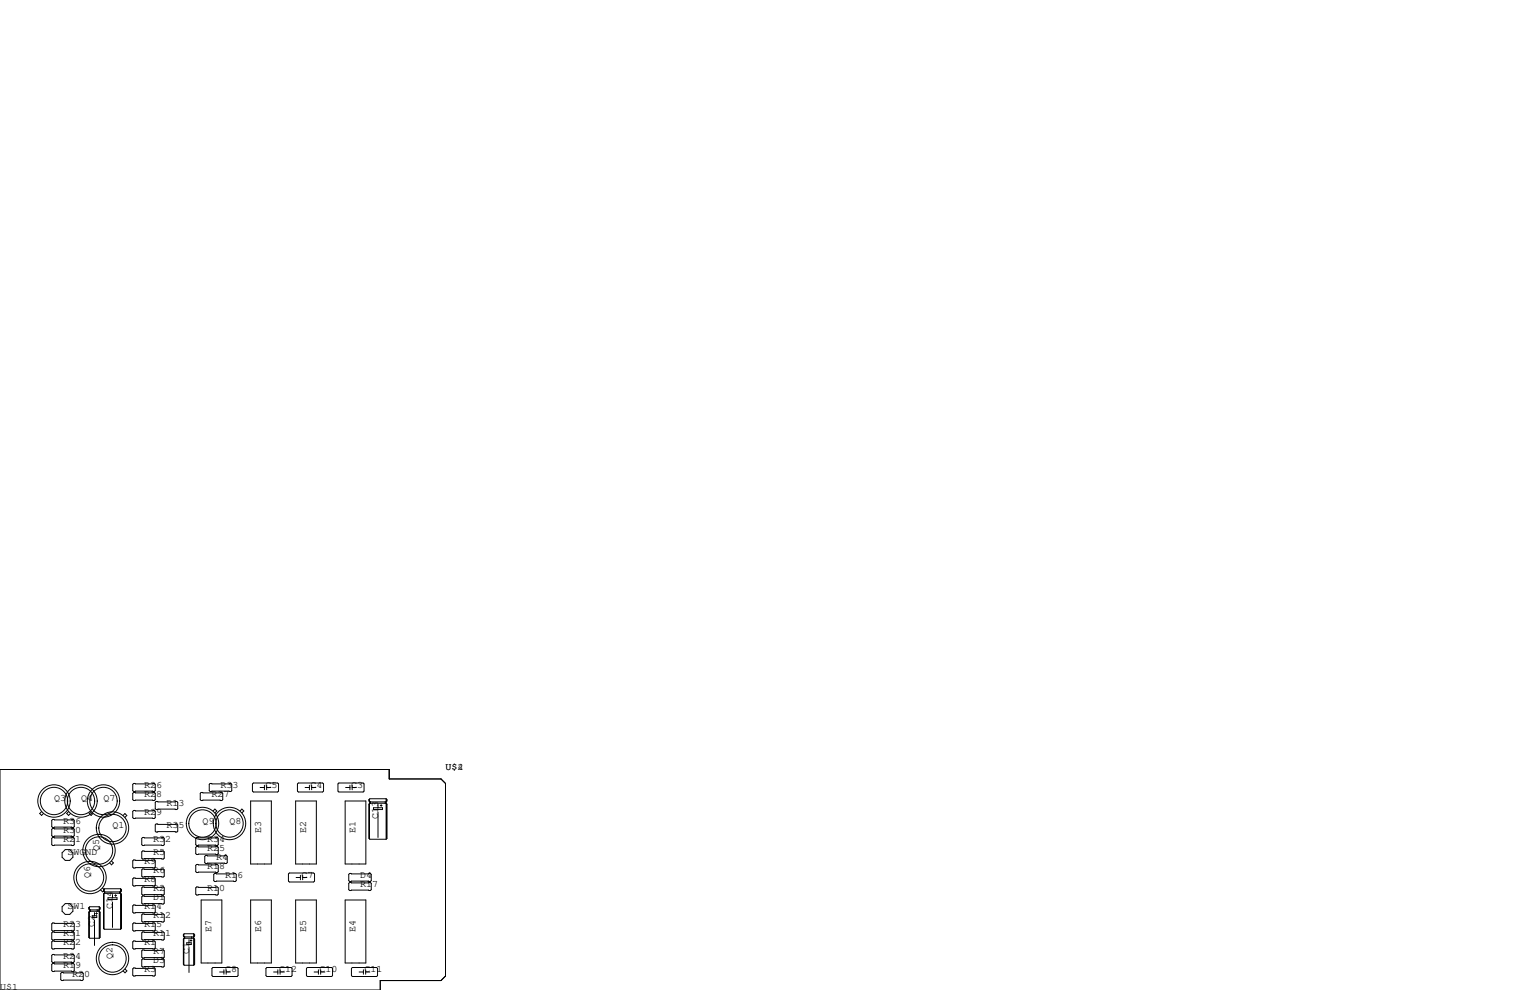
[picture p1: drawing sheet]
<svg xmlns="http://www.w3.org/2000/svg" width="432mm" height="279mm" viewBox="0 0 432 279" stroke-linecap="round" stroke-linejoin="round" font-family="sans-serif">
<g fill="none" stroke="#000" stroke-width=".28">
<path d="M0 217.2h109.9v2.6h14.6l1.2 1.3v54.4l-1.2 1.2h-17.2v2.7h-107.3zM11.7 229.1l-.5 .5 .5 .5 .6-.5M14.9 236.3h5.8l.3 .3v1.8l-.3 .2h-5.8l-.3-.2v-1.8zM14.9 231.3h5.8l.3 .2v1.8l-.3 .3h-5.8l-.3-.3v-1.8zM14.9 233.8h5.8l.3 .3v1.7l-.3 .3h-5.8l-.3-.3v-1.7zM19.4 229.1l-.6 .5 .6 .5 .5-.5M25.7 229.1l-.5 .5 .5 .5 .5-.5M34.7 230.1l.6-.5 .5 .5-.5 .6M37.7 221.1h5.9l.2 .3v1.7l-.2 .3h-5.9l-.2-.3v-1.7zM37.7 223.6h5.9l.2 .3v1.8l-.2 .2h-5.9l-.2-.2v-1.8zM37.7 228.7h5.9l.2 .3v1.8l-.2 .2h-5.9l-.2-.2v-1.8zM40.3 236.3h5.8l.3 .3v1.8l-.3 .2h-5.8l-.3-.2v-1.8z"/>
<path d="M44.1 226.2h5.8l.3 .2v1.8l-.3 .3h-5.8l-.3-.3v-1.8zM44.1 232.5h5.8l.3 .3v1.8l-.3 .2h-5.8l-.3-.2v-1.8zM55.5 238.9h5.8l.3 .2v1.8l-.3 .3h-5.8l-.3-.3v-1.8zM55.5 236.3h5.8l.3 .3v1.8l-.3 .2h-5.8l-.3-.2v-1.8zM56.8 223.6h5.8l.3 .3v1.8l-.3 .2h-5.8l-.3-.2v-1.8zM59.3 221.1h5.9l.2 .3v1.7l-.2 .3h-5.9l-.2-.3v-1.7zM60.1 228.9l.6-.6 .5 .6-.5 .5M67.7 228.9l.6-.6 .5 .6-.5 .5M70.7 226.1h5.9v17.7h-5.9zM71.2 221.2l.3-.2h6.9l.2 .2v2.1l-.2 .2h-6.9l-.3-.2zM73.4 222.2h1.2M74.6 221.6v1.3"/>
<path d="M75.3 222.2h1.2M75.3 221.6v1.3M83.4 226.1h5.9v17.7h-5.9zM83.9 221.2l.3-.2h6.9l.2 .2v2.1l-.2 .2h-6.9l-.3-.2zM86.1 222.2h1.2M87.3 221.6v1.3M88 222.2h1.2M88 221.6v1.3M95.6 221h6.9l.2 .2v2.1l-.2 .2h-6.9l-.2-.2v-2.1zM97.4 226.1h5.9v17.7h-5.9zM97.5 222.2h1.3M98.8 221.6v1.3"/>
<path d="M99.4 222.2h1.2M99.4 221.6v1.3M104.1 225.7v.4l.3 .2M104.1 226.9v9.7l.3 .3h4.6M104.1 225.7l.1 .4M104.1 226.9l.1 9.7M104.3 225.6v.6M104.3 226.8v9.9M104.4 226.7h4.6l.2 .2v9.7l-.2 .3M104.4 226.3v.4M104.4 226.7l-.3 .2M104.5 226.3v.4"/>
<path d="M105.4 228h2.6v.5h-2.6zM106.7 227.1v.9M106.7 229.2v7.1M107.3 227.3h.5M107.6 227.1v.5M108.7 226.3v.4M108.8 226.4v.2M109 225.4h-4.6l-.3 .3M109 225.4l.2 .3v.4l-.2 .2h-4.6M109 225.4v11.5M109.1 225.7v.4M109.1 226.9v9.7"/>
<path d="M25.1 256.2v.3l.2 .3M25.1 257.4l.1 7.3M25.1 257.4h.1M25.1 256.2h.1M25.2 256v.7M25.2 257.3v7.4M25.3 257.2h2.7l.3 .2v7.1l-.3 .3M25.3 256.8v.4M25.3 257.2l-.2 .2M25.4 256.8v.4M25.5 256.8v.4M26 258.4h1.3v.6h-1.3z"/>
<path d="M26.7 257.6v.8M26.7 259.7v7.1M27 257.8h.5M27.2 257.6v.5M27.4 256.8v.4M27.9 256.9v.1M28 255.9h-2.7l-.2 .3M28 255.9l.3 .3v.3l-.3 .3h-2.7M28 255.9v8.9M28.1 256.2v.3M28.1 257.4v7.1M28.9 250.6l.6 .6-.6 .5-.5-.5"/>
<path d="M29.2 251.1v.4l.3 .2M29.2 252.3l.1 9.8M29.2 251.1l.1 .4M29.2 252.3l.1 9.7M29.3 251v.6M29.3 252.2v9.9M29.5 252.1h4.5l.3 .2v9.7l-.3 .3M29.5 251.7v.4M29.5 252.1l-.3 .2M29.6 251.7v.4M30.5 253.4h2.5v.5h-2.5zM31.5 243l.5 .5-.5 .6-.6-.6"/>
<path d="M31.8 252.5v.9M31.8 254.6v7.1M32.4 252.7h.5M32.6 252.5v.5M33.8 251.7v.4M33.9 251.8v.2M34 250.8h-4.5l-.3 .3M34 250.8l.3 .3v.4l-.3 .2h-4.5M34 250.8v11.5M34.2 251.1v.4M34.2 252.3v9.7M37.5 248l.2-.2h5.9l.2 .2v1.8l-.2 .3h-5.9l-.2-.3z"/>
<path d="M37.5 255.7l.2-.3h5.9l.2 .3v1.7l-.2 .3h-5.9l-.2-.3zM37.7 242.7h5.9l.2 .3v1.7l-.2 .3h-5.9l-.2-.3v-1.7zM40 253.1l.3-.2h5.8l.3 .2v1.8l-.3 .2h-5.8l-.3-.2zM40 245.5l.3-.3h5.8l.3 .3v1.8l-.3 .2h-5.8l-.3-.2zM40 250.6l.3-.3h5.8l.3 .3v1.7l-.3 .3h-5.8l-.3-.3zM40 258.2l.3-.3h5.8l.3 .3v1.8l-.3 .2h-5.8l-.3-.2zM40.3 240.2h5.8l.3 .2v1.8l-.3 .2h-5.8l-.3-.2v-1.8zM55.2 250.6l.3-.3h5.8l.3 .3v1.7l-.3 .3h-5.8l-.3-.3zM55.5 244h5.8l.3 .2v1.8l-.3 .3h-5.8l-.3-.3v-1.8zM56.8 254h5.8v17.8h-5.8zM58 241.4h5.9l.2 .3v1.8l-.2 .2h-5.9l-.2-.2v-1.8zM60.3 246.8l.3-.3h5.8l.3 .3v1.7l-.3 .3h-5.8l-.3-.3z"/>
<path d="M70.7 254h5.9v17.8h-5.9zM81.4 246.6l.3-.2h6.8l.3 .2v2.1l-.3 .2h-6.8l-.3-.2zM83.4 254h5.9v17.8h-5.9zM83.6 247.6h1.2M84.8 247v1.3M85.4 247.6h1.2M85.4 247v1.3M97.4 254h5.9v17.8h-5.9zM98.4 246.8l.3-.3h5.8l.3 .3v1.7l-.3 .3h-5.8l-.3-.3zM98.4 249.3l.3-.3h5.8l.3 .3v1.8l-.3 .2h-5.8l-.3-.2zM14.6 265.8l.3-.2h5.8l.3 .2v1.8l-.3 .2h-5.8l-.3-.2zM14.6 263.3l.3-.3h5.8l.3 .3v1.7l-.3 .3h-5.8l-.3-.3z"/>
<path d="M14.6 269.6l.3-.2h5.8l.3 .2v1.8l-.3 .3h-5.8l-.3-.3zM14.6 272.2l.3-.3h5.8l.3 .3v1.7l-.3 .3h-5.8l-.3-.3zM14.9 260.5h5.8l.3 .2v1.8l-.3 .3h-5.8l-.3-.3v-1.8zM17.1 274.7l.3-.3h5.8l.3 .3v1.8l-.3 .2h-5.8l-.3-.2zM25.2 264.7l2.8 .1M29.3 262.1l4.7 .2M35.3 273.5l.5 .5-.5 .5-.6-.5M37.5 265.8l.2-.2h5.9l.2 .2v1.8l-.2 .2h-5.9l-.2-.2zM37.5 260.7l.2-.2h5.9l.2 .2v1.8l-.2 .3h-5.9l-.2-.3zM37.5 273.4l.2-.2h5.9l.2 .2v1.8l-.2 .3h-5.9l-.2-.3zM40 263.3l.3-.3h5.8l.3 .3v1.7l-.3 .3h-5.8l-.3-.3zM40 268.4l.3-.3h5.8l.3 .3v1.7l-.3 .3h-5.8l-.3-.3z"/>
<path d="M40 270.9l.3-.3h5.8l.3 .3v1.8l-.3 .2h-5.8l-.3-.2zM51.8 263.8v.4l.2 .2M51.8 265v7.2l.2 .2h2.7M51.8 265h.1M51.8 263.8h.1M51.9 263.7v.6M51.9 264.9v7.4M52 264.8h2.7l.2 .2v7.2l-.2 .2M52 264.4v.4M52 264.8l-.2 .2M52.1 264.4v.4M52.7 266.1h1.3v.5h-1.3z"/>
<path d="M53.3 265.2v.9M53.3 267.3v7.1M53.7 265.4h.5M53.9 265.2v.5M54.1 264.4v.4M54.5 264.5v.2M54.7 263.5h-2.7l-.2 .3M54.7 263.5l.2 .3v.4l-.2 .2h-2.7M54.7 263.5v8.9M54.8 263.8v.4M54.8 265v7.2M59.8 273.3l.3-.3h6.8l.3 .3v2l-.3 .3h-6.8l-.3-.3z"/>
<path d="M62 274.3h1.2M63.2 273.7v1.3M63.8 274.3h1.2M63.8 273.7v1.3M75.1 273.3l.2-.3h6.9l.2 .3v2l-.2 .3h-6.9l-.2-.3zM77.2 274.3h1.2M78.4 273.7v1.3M79 274.3h1.3M79 273.7v1.3M86.5 273.3l.2-.3h6.9l.3 .3v2l-.3 .3h-6.9l-.2-.3zM88.6 274.3h1.3M89.9 273.7v1.3"/>
<path d="M90.5 274.3h1.2M90.5 273.7v1.3M99.2 273.3l.2-.3h6.9l.3 .3v2l-.3 .3h-6.9l-.2-.3zM101.3 274.3h1.3M102.6 273.7v1.3M103.2 273.7v1.3M103.2 274.3h1.2"/>
<circle cx="15.2" cy="226.1" r="3.9"/>
<circle cx="15.2" cy="226.1" r="4.6"/>
<circle cx="22.9" cy="226.1" r="3.9"/>
<circle cx="22.9" cy="226.1" r="4.6"/>
<circle cx="29.2" cy="226.1" r="3.9"/>
<circle cx="29.2" cy="226.1" r="4.6"/>
<circle cx="31.8" cy="233.7" r="4.6"/>
<circle cx="31.8" cy="233.7" r="3.9"/>
<circle cx="57.2" cy="232.4" r="4.6"/>
<circle cx="57.2" cy="232.4" r="3.9"/>
<circle cx="64.8" cy="232.4" r="4.6"/>
<circle cx="64.8" cy="232.4" r="3.9"/>
<circle cx="19" cy="241.3" r="1.65"/>
<circle cx="19.1" cy="256.5" r="1.65"/>
<circle cx="25.4" cy="247.7" r="3.9"/>
<circle cx="25.4" cy="247.7" r="4.6"/>
<circle cx="27.9" cy="240" r="3.9"/>
<circle cx="27.9" cy="240" r="4.6"/>
<circle cx="31.7" cy="270.5" r="3.9"/>
<circle cx="31.7" cy="270.5" r="4.6"/>
</g>
<g font-size="2.8">
<text x="125.7" y="217.2">U$4</text>
<text x="125.7" y="217.2">U$2</text>
<text x="15.2" y="226.1">Q3</text>
<text x="22.9" y="226.1">Q4</text>
<text x="29.2" y="226.1">Q7</text>
<text x="40.6" y="222.2">R26</text>
<text x="40.6" y="224.8">R28</text>
<text x="47" y="227.3">R13</text>
<text x="59.7" y="224.8">R27</text>
<text x="62.2" y="222.2">R33</text>
<text x="74.9" y="222.2">C5</text>
<text x="87.6" y="222.2">C4</text>
<text x="99.1" y="222.2">C3</text>
<text x="17.8" y="232.4">R36</text>
<text x="31.7" y="233.7">Q1</text>
<text x="40.6" y="229.9">R29</text>
<text x="47" y="233.7">R35</text>
<text x="57.1" y="232.4">Q9</text>
<text x="64.8" y="232.4">Q8</text>
<text x="106.7" y="231.1" transform="rotate(-90 106.7 231.1)">C13</text>
<text x="17.8" y="234.9">R30</text>
<text x="17.8" y="237.5">R21</text>
<text x="43.2" y="237.5">R32</text>
<text x="58.4" y="237.5">R34</text>
<text x="73.7" y="234.9" transform="rotate(-90 73.7 234.9)">E3</text>
<text x="86.4" y="234.9" transform="rotate(-90 86.4 234.9)">E2</text>
<text x="100.3" y="234.9" transform="rotate(-90 100.3 234.9)">E1</text>
<text x="19" y="241.3">SWGND</text>
<text x="27.9" y="240" transform="rotate(-90 27.9 240)">Q5</text>
<text x="40.6" y="243.8">R9</text>
<text x="43.2" y="241.3">R5</text>
<text x="58.4" y="245.1">R18</text>
<text x="58.4" y="240">R25</text>
<text x="61" y="242.6">R4</text>
<text x="25.4" y="247.6" transform="rotate(-90 25.4 247.6)">Q6</text>
<text x="40.6" y="248.9">R8</text>
<text x="43.2" y="251.5">R2</text>
<text x="43.2" y="246.4">R6</text>
<text x="58.4" y="251.5">R10</text>
<text x="63.5" y="247.6">R16</text>
<text x="85.1" y="247.6">C7</text>
<text x="101.6" y="247.6">D4</text>
<text x="101.6" y="250.2">R17</text>
<text x="19" y="256.5">SW1</text>
<text x="31.7" y="256.5" transform="rotate(-90 31.7 256.5)">C14</text>
<text x="40.6" y="256.5">R14</text>
<text x="43.2" y="254">D1</text>
<text x="17.8" y="261.6">R23</text>
<text x="26.7" y="261.6" transform="rotate(-90 26.7 261.6)">C2</text>
<text x="40.6" y="261.6">R15</text>
<text x="43.2" y="259.1">R12</text>
<text x="59.7" y="262.9" transform="rotate(-90 59.7 262.9)">E7</text>
<text x="73.7" y="262.9" transform="rotate(-90 73.7 262.9)">E6</text>
<text x="86.4" y="262.9" transform="rotate(-90 86.4 262.9)">E5</text>
<text x="100.3" y="262.9" transform="rotate(-90 100.3 262.9)">E4</text>
<text x="17.8" y="266.7">R22</text>
<text x="17.8" y="264.2">R31</text>
<text x="40.6" y="266.7">R1</text>
<text x="43.2" y="269.2">R7</text>
<text x="43.2" y="264.2">R11</text>
<text x="53.3" y="269.2" transform="rotate(-90 53.3 269.2)">C1</text>
<text x="17.8" y="270.5">R24</text>
<text x="17.8" y="273">R19</text>
<text x="20.3" y="275.6">R20</text>
<text x="31.7" y="270.5" transform="rotate(-90 31.7 270.5)">Q2</text>
<text x="40.6" y="274.3">R3</text>
<text x="43.2" y="271.8">D3</text>
<text x="63.5" y="274.3">C8</text>
<text x="78.7" y="274.3">C12</text>
<text x="90.2" y="274.3">C10</text>
<text x="102.9" y="274.3">C11</text>
<text x="0" y="279.4">U$1</text>
</g>
</svg>
